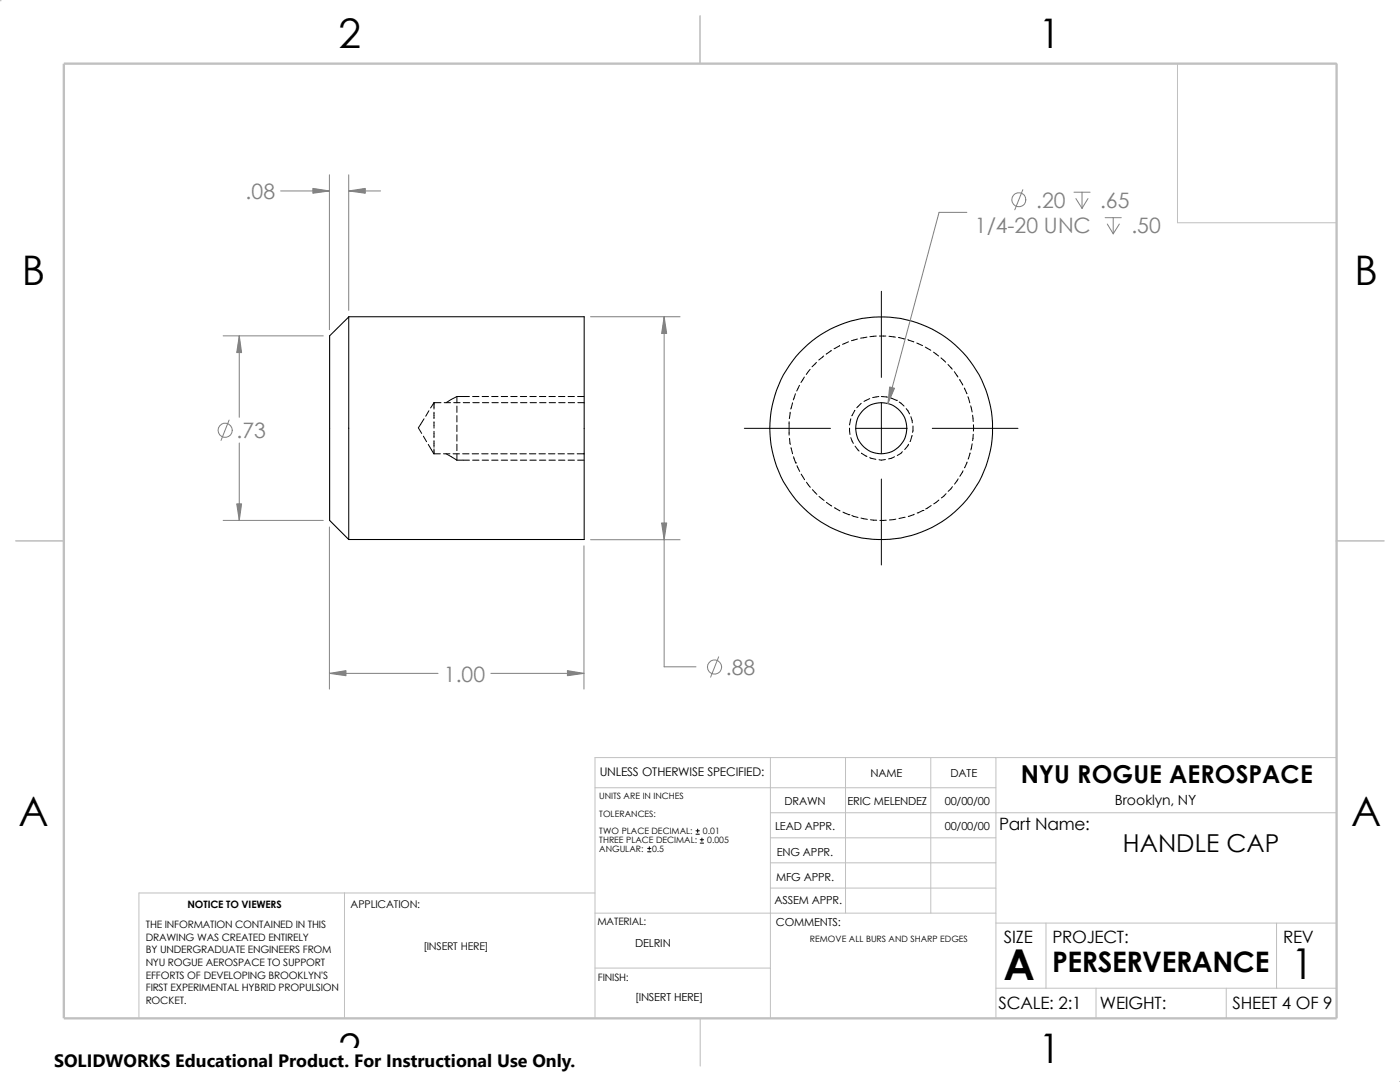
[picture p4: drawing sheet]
<svg xmlns="http://www.w3.org/2000/svg" width="279mm" height="216mm" viewBox="0 0 279 216" stroke-linecap="round" stroke-linejoin="round" font-family="sans-serif">
<g fill="none" stroke="#c0c0c0" stroke-width=".2">
<path d="M0 -.1l.2 .3M0 -.1v.3M.1 -.1l-.2 .2M-.1 0h.3M228.6 12.7h38.1v38.1M235 12.7v31.7h31.7M118.7 157.2h80.1M153.8 151.2v52M168.7 151.2v31M185.8 151.2v31M198.8 151.2v52M266.7 151.2h-148v52"/>
<path d="M68.7 178.2v25M118.7 178.2h-91v25M153.8 177.2h45M153.8 172.2h45M153.8 162.2h112.9M153.8 167.2h45M118.7 182.2h80.1M118.7 193.2h35.1M198.8 184.2h67.9M198.8 197.2h67.9M208.7 184.2v13M218.7 197.2v6"/>
<path d="M244.7 197.2v6M254.8 184.2v13M279.3 215.9h.1M279.3 215.8l.1 .1M279.4 215.8v.1M279.4 215.9h.1"/>
</g>
<path d="M139.7 3.2v9.5M139.7 3.1v9.6M3.1 107.9h9.6M266.7 107.9h9.5M139.7 203.2v9.5" fill="none" stroke="#c0c0c0" stroke-width=".21"/>
<path d="M12.7 12.7h254v190.5h-254z" fill="none" stroke="#c0c0c0" stroke-width=".47"/>
<g fill="none" stroke="#000" stroke-width=".2">
<path d="M175.9 58.1v17.2M91.2 79.1h2.5M91.2 79.1l-2.2 1.2M91.2 79.1v1.3M94.3 79.1h1.3M96.2 79.1h1.3M98.1 79.1h1.3M100 79.1h1.3M101.9 79.1h1.3M103.8 79.1h1.3M105.7 79.1h1.3M107.7 79.1h1.2"/>
<path d="M109.6 79.1h1.2M111.5 79.1h1.2M113.4 79.1h1.2M115.3 79.1h1.2M158.7 78.6l-.4 1.2M159.6 76.9l-.6 1.1M160.5 75.2l-.6 1.1M161.7 73.7l-.8 1M162.9 72.3l-.8 .9M164.4 71l-1 .8M165.9 69.9l-1 .8M167.6 69l-1.1 .6"/>
<path d="M169.3 68.2l-1.2 .5M171.1 67.6l-1.2 .4M173 67.3l-1.3 .2M173.6 79.5l-1.2 .6M174.9 67.1l-1.3 .1M175.4 79.1l-1.2 .2M175.5 67.1h1.3M175.9 79.1l1.2 .1M177.4 67.1l1.3 .2M177.8 79.4l1.1 .5M178.9 79.9h.1M179.3 67.4l1.3 .2"/>
<path d="M181.2 67.8l1.2 .4M183 68.5l1.1 .5M184.7 69.3l1.1 .6M186.3 70.3l1 .7M187.8 71.4l.9 .9M189.2 72.7l.8 1M190.5 74.2l.7 1M191.5 75.7l.7 1.1M192.4 77.4l.6 1.2M193.2 79.2l.3 1.2M83.5 85.4l.7 1.1M84.5 87l.6 1.1"/>
<path d="M84.6 83.6l-1.1 1.8M85.5 88.7l1.1 1.9M85.6 82l-.6 1.1M86.6 80.3v1.3M86.6 82.3v1.2M86.6 84.2v1.2M86.6 86.1v1.2M86.6 88v1.2M86.6 89.6v1h1.3M86.6 80.3l-.7 1.1M86.6 80.3h1.4M88.5 90.6h1.3"/>
<path d="M88.6 80.3h1.3M89 90.6l2.2 1.2M90.4 90.6h1.3M90.6 80.3h1.2M91.2 91.8h2.5M91.2 81v1.3M91.2 82.9v1.3M91.2 84.8v1.3M91.2 86.7v1.3M91.2 88.6v1.3M91.2 90.6v1.2M92.3 90.6h1.3"/>
<path d="M92.5 80.3h1.2M94.2 90.6h1.3M94.3 91.8h1.3M94.4 80.3h1.2M96.1 90.6h1.3M96.2 91.8h1.3M96.3 80.3h1.2M98 90.6h1.3M98.1 91.8h1.3M98.2 80.3h1.2M99.9 90.6h1.3M100 91.8h1.3"/>
<path d="M100.1 80.3h1.2M101.9 90.6h1.2M101.9 91.8h1.3M102 80.3h1.3M103.8 90.6h1.2M103.8 91.8h1.3M103.9 80.3h1.3M105.7 90.6h1.2M105.7 91.8h1.3M105.8 80.3h1.3M107.6 90.6h1.2M107.7 91.8h1.2"/>
<path d="M107.7 80.3h1.3M109.5 90.6h1.2M109.6 91.8h1.2M109.6 80.3h1.3M111.4 90.6h1.2M111.5 91.8h1.2M111.5 80.3h1.3M113.3 90.6h1.3M113.4 91.8h1.2M113.4 80.3h1.3M115.2 90.6h1.4M115.3 91.8h1.2"/>
<path d="M115.3 80.3h1.3M148.5 85.5h17.2M157.5 84.2v1.2M157.5 85.6v1.2M157.6 87.5l.1 1.2M157.7 82.3l-.2 1.2M157.9 89.3l.3 1.3M158.2 80.4l-.4 1.2M158.4 91.1l.4 1.3M158.8 92.4h.1M159 92.9l.6 1.2M159.9 94.6l.7 1.1"/>
<path d="M161 96.2l.7 1M162.1 97.7l.9 .9M163.4 99.1l1.1 .8M169.5 85.4l.1 1.3M169.8 87.3l.5 1.2M169.8 83.6l-.3 1.2M170.6 81.9l-.6 1.1M170.6 89l.8 1M170.8 85.5h10.2M171.9 80.5l-.9 .9M171.9 90.4l1.1 .7M173.6 91.3l1.2 .4"/>
<path d="M175.9 80.4v10.1M175.9 95.6v17.1M176.7 91.7l-.8 .1-.5-.1M178.5 91.1l-1.2 .5M179.5 80.2l.9 .8M180.1 90.1l-1 .8M180.8 81.5l.7 1.1M181.3 88.6l-.7 1.1M181.8 83.1l.3 1.3M182 86.9l-.4 1.2M182.2 85l-.1 1.3M186.1 85.5h17.1"/>
<path d="M187.4 99.8l-1 .7M188.8 98.5l-.9 .9M190.1 97.1l-.9 .9M191.2 95.5l-.7 1.1M192.2 93.9l-.6 1.1M193 92.2l-.5 1.1M193.6 90.4l-.4 1.2M193.7 81l.3 1.2M194 88.6l-.2 1.2M194.1 82.8l.1 1.3M194.2 86.7l-.1 1.2M194.3 84.8v1.2"/>
<path d="M164.9 100.2l1.1 .8M166.5 101.3l1.1 .6M168.2 102.2l1.2 .5M169.4 102.7h.1M170 102.9l1.2 .4M171.8 103.4l1.3 .2M173.7 103.7l1.3 .1M176.9 103.8h-1.3M178.8 103.6l-1.3 .2M180.6 103.2l-1.2 .3M182.5 102.6l-1.2 .4M184.2 101.9h.1"/>
<path d="M184.2 101.9l-1.2 .5M185.8 100.9l-1.1 .7M129.2 170h.7M129.2 169.3h.7M129.6 169v.6M138.9 166.5h.7M138.9 165.8h.7M139.2 165.4v.7M139.7 168.2h.7M139.7 167.6h.7M140.1 167.2v.7"/>
</g>
<g fill="none" stroke="#000" stroke-width=".21">
<path d="M69.6 63.2h47v44.5h-47zM69.6 63.2l-3.8 3.8v36.8l3.8 3.9"/>
<circle cx="175.9" cy="85.4" r="22.2"/>
<circle cx="175.9" cy="85.4" r="5.1"/>
</g>
<g fill="none" stroke="#808080" stroke-width=".2">
<path d="M56 38.1h9.7M65.7 34.9v30.9M69.6 34.9v27M69.6 38.1h6.3M204.1 37.8l-1.6 4.1M214.3 38.4h3.3M214.7 39.6l1.2 2M215.9 38.4v3.2M217.1 39.6l-1.2 2M193 42.4h-5.6l-10.2 38.1M220.6 43.4h3.2M221 44.7l1.2 2"/>
<path d="M222.2 43.4v3.3M223.4 44.7l-1.2 2M44.5 67h20M47.8 67v16.3M117.9 63.2h17.8M132.5 63.2v69.9h6.4M45.7 83.8l-1.6 4.1M47.8 88.4v15.4M44.5 103.8h20M65.7 105.2v32.3M116.5 108.9v28.6M117.9 107.7h17.8"/>
<path d="M65.7 134.4h21.7M98 134.4h18.5M143.4 131.1l-1.6 4"/>
<circle cx="203.3" cy="39.9" r="1.4"/>
<circle cx="44.9" cy="85.9" r="1.41"/>
<circle cx="142.6" cy="133.1" r="1.41"/>
</g>
<g fill="#808080" stroke="#808080" stroke-width=".2">
<path d="M132.5 63.2l.6 3.3h-1.1z"/>
<path d="M132 104.4h1.1l-.6 3.3z"/>
<path d="M65.7 134.4l3.3-.6v1z"/>
<path d="M113.2 133.8l3.3 .6-3.3 .4z"/>
<path d="M62.4 37.6l3.3 .5-3.3 .5z"/>
<path d="M69.6 38.1l3.3-.5v1z"/>
<path d="M47.8 67l.4 3.4h-1z"/>
<path d="M47.2 100.5h1l-.4 3.3z"/>
<path d="M177.5 77.2l1 .3-1.3 3z"/>
</g>
<path d="M10.8 209.2h104.1v6.7h-104.1z" fill="#fff"/>
<g font-size="8.5">
<text x="200.3" y="195.5">A</text>
<text x="257.6" y="195.3">1</text>
</g>
<g font-size="8.1">
<text x="67.6" y="9.7">2</text>
<text x="207.3" y="9.7">1</text>
<text x="4.4" y="56.9">B</text>
<text x="270.3" y="56.9">B</text>
<text x="3.7" y="164.9">A</text>
<text x="269.6" y="164.9">A</text>
<text x="67.6" y="212.1">2</text>
<text x="207.3" y="212.1">1</text>
</g>
<text font-size="5.6" x="210" y="193.9">PERSERVERANCE</text>
<g font-size="4.9">
<text x="203.7" y="156.2">NYU ROGUE AEROSPACE</text>
<text x="224.1" y="170">HANDLE CAP</text>
</g>
<g font-size="4.2" fill="#808080">
<text x="49" y="39.8">.08</text>
<text x="206.8" y="41.5">.20</text>
<text x="219.5" y="41.5">.65</text>
<text x="194.6" y="46.6">1/4-20 UNC</text>
<text x="225.8" y="46.6">.50</text>
<text x="47.2" y="87.5">.73</text>
<text x="88.6" y="136">1.00</text>
<text x="144.9" y="134.7">.88</text>
</g>
<text font-size="3.6" x="10.8" y="213">SOLIDWORKS Educational Product. For Instructional Use Only.</text>
<g font-size="3.4">
<text x="199.4" y="165.6">Part Name:</text>
<text x="200.4" y="188.1">SIZE</text>
<text x="210.1" y="188.1">PROJECT:</text>
<text x="256.1" y="188.1">REV</text>
<text x="199.3" y="201.3">SCALE: 2:1</text>
<text x="219.5" y="201.3">WEIGHT:</text>
<text x="246" y="201.4">SHEET 4 OF 9</text>
</g>
<text font-size="2.8" x="222.5" y="160.6">Brooklyn, NY</text>
<text font-size="2.4" x="119.7" y="154.9">UNLESS OTHERWISE SPECIFIED:</text>
<g font-size="2.2">
<text x="173.7" y="155">NAME</text>
<text x="189.7" y="155">DATE</text>
<text x="156.5" y="160.6">DRAWN</text>
<text x="169.1" y="160.6">ERIC MELENDEZ</text>
<text x="188.6" y="160.6">00/00/00</text>
<text x="154.7" y="165.6">LEAD APPR.</text>
<text x="188.6" y="165.6">00/00/00</text>
<text x="155" y="170.9">ENG APPR.</text>
<text x="154.9" y="175.7">MFG APPR.</text>
<text x="154.6" y="180.4">ASSEM APPR.</text>
<text x="154.9" y="184.9">COMMENTS:</text>
<text x="126.7" y="188.9">DELRIN</text>
<text x="126.7" y="199.8">[INSERT HERE]</text>
</g>
<g font-size="2.1">
<text x="70" y="181.2">APPLICATION:</text>
<text x="84.5" y="189.7">[INSERT HERE]</text>
</g>
<g font-size="2">
<text x="29.1" y="185.2">THE INFORMATION CONTAINED IN THIS</text>
<text x="37.4" y="181.2">NOTICE TO VIEWERS</text>
<text x="119.3" y="184.6">MATERIAL:</text>
<text x="29.1" y="187.7">DRAWING WAS CREATED ENTIRELY</text>
<text x="29.1" y="190.2">BY UNDERGRADUATE ENGINEERS FROM</text>
<text x="29.1" y="192.7">NYU ROGUE AEROSPACE TO SUPPORT</text>
<text x="29.1" y="195.3">EFFORTS OF DEVELOPING BROOKLYN'S</text>
<text x="29.1" y="197.8">FIRST EXPERIMENTAL HYBRID PROPULSION</text>
<text x="119.3" y="195.7">FINISH:</text>
<text x="29.1" y="200.3">ROCKET.</text>
</g>
<g font-size="1.7">
<text x="119.6" y="159.4">UNITS ARE IN INCHES</text>
<text x="119.6" y="163">TOLERANCES:</text>
<text x="119.6" y="166.5">TWO PLACE DECIMAL:</text>
<text x="140.3" y="166.5">0.01</text>
<text x="119.6" y="168.3">THREE PLACE DECIMAL:</text>
<text x="119.6" y="170">ANGULAR:</text>
<text x="130.1" y="170">0.5</text>
<text x="141.1" y="168.3">0.005</text>
<text x="161.6" y="187.9">REMOVE ALL BURS AND SHARP EDGES</text>
</g>
</svg>
